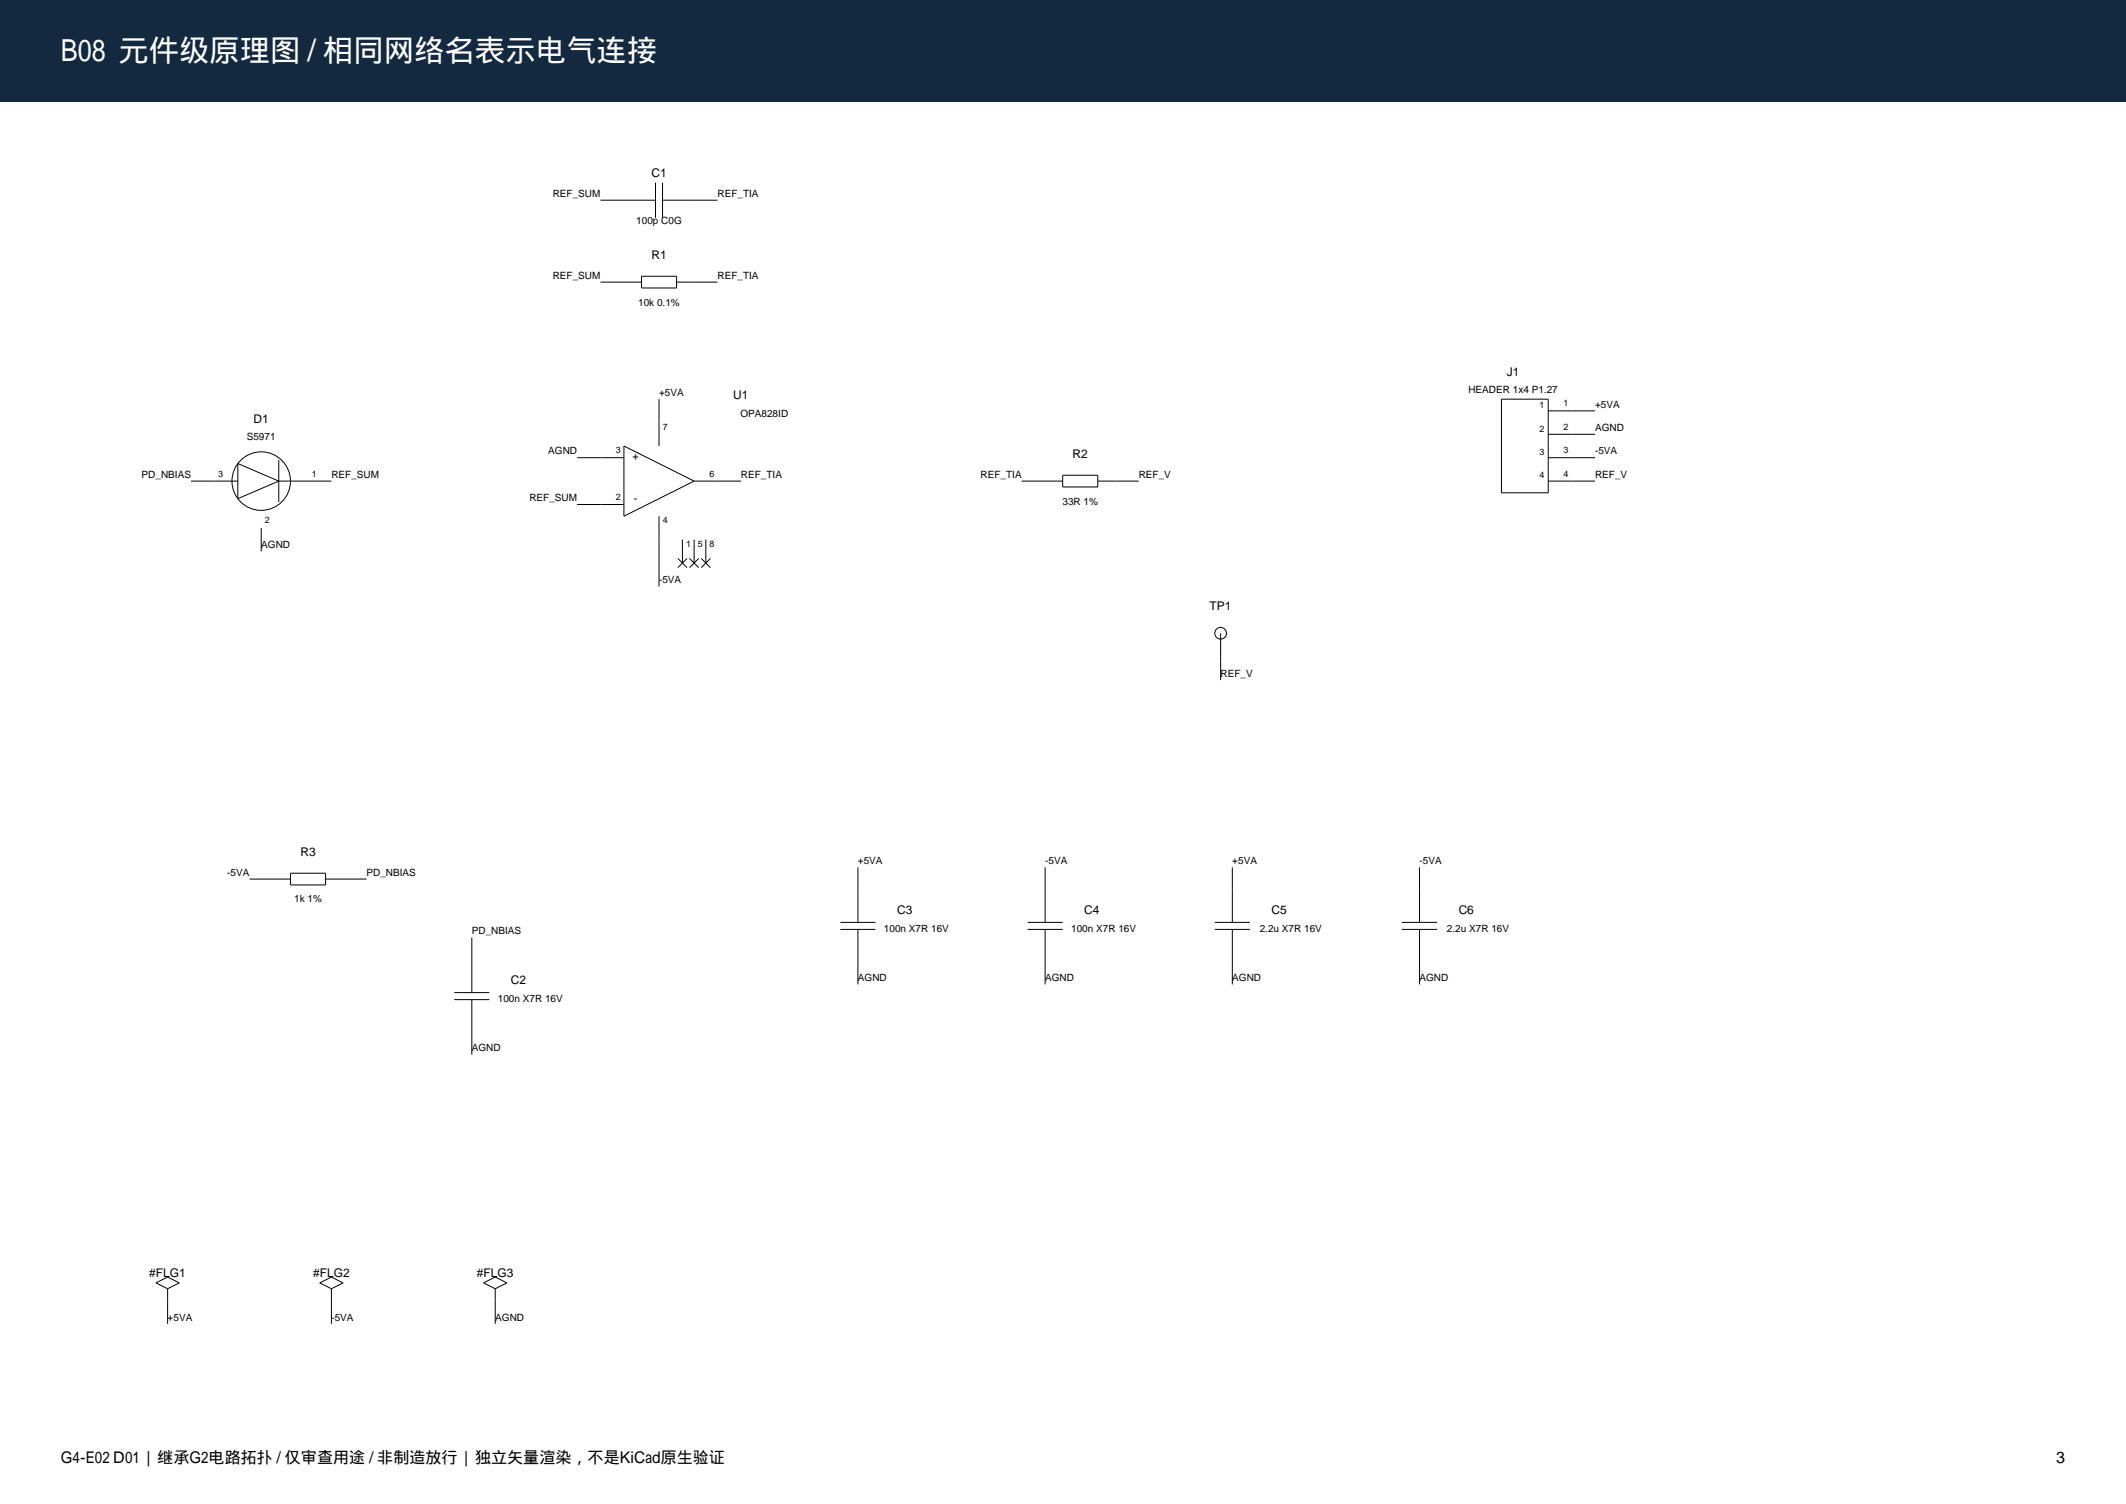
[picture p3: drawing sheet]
<svg xmlns="http://www.w3.org/2000/svg" width="420mm" height="297mm" viewBox="0 0 420 297" stroke-linecap="round" stroke-linejoin="round" font-family="sans-serif">
<path d="M0 0h420v20h-420z" fill-rule="evenodd" fill="#122940"/>
<g fill="none" stroke="#000" stroke-width=".2">
<path d="M118.6 39.5h10.9M129.5 36.1v6.9M130.9 39.5h10.8M130.9 36.1v6.9M118.6 55.7h8.1M126.7 54.6h7v2.3h-7zM133.7 55.7h8M130.2 78.8v9.3M296.6 78.8h9.3v18.5h-9.3zM37.7 95h9.3M47 91.5l8.1 3.5-8.1 3.5zM55.1 95h10.4"/>
<path d="M55.1 90.8v8.4M114 90.4h9.3M114 99.6h9.3M123.3 88.1l13.8 6.9-13.8 6.9zM137.1 95h9.3M201.8 95h8.1M209.9 93.9h7v2.3h-7zM216.9 95h8.1M305.9 95h9.2M305.9 90.4h9.2M305.9 81.1h9.2M305.9 85.8h9.2"/>
<path d="M51.6 104.3v4.6M130.2 101.9v13.9M133.9 110.3l1.8 1.8M134.8 106.6v4.6M135.7 110.3l-1.8 1.8M136.2 110.3l1.8 1.8M137.1 106.6v4.6M138 110.3l-1.8 1.8M138.5 110.3l1.8 1.8M139.4 106.6v4.6M140.3 110.3l-1.8 1.8M241.1 125.1v9.2"/>
<path d="M49.3 173.6h8.1M57.4 172.4h6.9v2.3h-6.9zM64.3 173.6h8.1M169.5 171.3v10.8M206.5 171.3v10.8M243.5 171.3v10.8M280.4 171.3v10.8M89.7 197.4h7M89.7 196h7M93.2 185.2v10.8M93.2 197.4v10.9M166 183.5h7"/>
<path d="M166 182.1h7M169.5 183.5v10.9M203 183.5h6.9M203 182.1h6.9M206.5 183.5v10.9M240 183.5h6.9M240 182.1h6.9M243.5 183.5v10.9M277 183.5h6.9M277 182.1h6.9M280.4 183.5v10.9M30.8 253.3l2.3-1.1 2.3 1.1-2.3 1.2z"/>
<path d="M33.1 254.5v6.9M63.2 253.3l2.3-1.1 2.3 1.1-2.3 1.2zM65.5 254.5v6.9M95.5 253.3l2.3-1.1 2.3 1.1-2.3 1.2zM97.8 254.5v6.9"/>
<circle cx="51.6" cy="95" r="5.8"/>
<circle cx="241.1" cy="125.1" r="1.16"/>
</g>
<text font-size="6" fill="#fff" x="12" y="12">B08 元件级原理图 / 相同网络名表示电气连接</text>
<g font-size="3.2">
<text x="12" y="289">G4-E02 D01 | 继承G2电路拓扑 / 仅审查用途 / 非制造放行 | 独立矢量渲染，不是KiCad原生验证</text>
<text x="406.2" y="289">3</text>
</g>
<g font-size="2.4">
<text x="128.7" y="34.9">C1</text>
<text x="128.7" y="51.1">R1</text>
<text x="297.7" y="74.2">J1</text>
<text x="50.1" y="83.4">D1</text>
<text x="144.9" y="78.8">U1</text>
<text x="211.9" y="90.4">R2</text>
<text x="239" y="120.4">TP1</text>
<text x="59.3" y="169">R3</text>
<text x="177.2" y="180.5">C3</text>
<text x="214.2" y="180.5">C4</text>
<text x="251.2" y="180.5">C5</text>
<text x="288.2" y="180.5">C6</text>
<text x="100.9" y="194.4">C2</text>
<text x="29.5" y="252.2">#FLG1</text>
<text x="61.9" y="252.2">#FLG2</text>
<text x="94.2" y="252.2">#FLG3</text>
</g>
<g font-size="2.1">
<text x="125" y="90.8">+</text>
<text x="125.2" y="99.2">-</text>
</g>
<g font-size="2">
<text x="109.2" y="38.9">REF_SUM</text>
<text x="141.7" y="38.9">REF_TIA</text>
<text x="125.7" y="44.2">100p C0G</text>
<text x="109.2" y="55.1">REF_SUM</text>
<text x="141.7" y="55.1">REF_TIA</text>
<text x="126.1" y="60.3">10k 0.1%</text>
<text x="290.1" y="77.7">HEADER 1x4 P1.27</text>
<text x="130.2" y="78.2">+5VA</text>
<text x="146.3" y="82.3">OPA828ID</text>
<text x="315.1" y="80.5">+5VA</text>
<text x="48.7" y="86.9">S5971</text>
<text x="108.3" y="89.7">AGND</text>
<text x="315.1" y="85.1">AGND</text>
<text x="315.1" y="89.7">-5VA</text>
<text x="28" y="94.4">PD_NBIAS</text>
<text x="65.5" y="94.4">REF_SUM</text>
<text x="146.4" y="94.4">REF_TIA</text>
<text x="193.7" y="94.4">REF_TIA</text>
<text x="225" y="94.4">REF_V</text>
<text x="315.1" y="94.4">REF_V</text>
<text x="104.6" y="99">REF_SUM</text>
<text x="209.9" y="99.6">33R 1%</text>
<text x="51.6" y="108.2">AGND</text>
<text x="130.2" y="115.2">-5VA</text>
<text x="241.1" y="133.7">REF_V</text>
<text x="44.9" y="173">-5VA</text>
<text x="72.4" y="173">PD_NBIAS</text>
<text x="169.5" y="170.6">+5VA</text>
<text x="206.5" y="170.6">-5VA</text>
<text x="243.5" y="170.6">+5VA</text>
<text x="280.4" y="170.6">-5VA</text>
<text x="58.1" y="178.2">1k 1%</text>
<text x="93.2" y="184.5">PD_NBIAS</text>
<text x="174.6" y="184">100n X7R 16V</text>
<text x="211.6" y="184">100n X7R 16V</text>
<text x="248.9" y="184">2.2u X7R 16V</text>
<text x="285.8" y="184">2.2u X7R 16V</text>
<text x="98.3" y="197.9">100n X7R 16V</text>
<text x="169.5" y="193.8">AGND</text>
<text x="206.5" y="193.8">AGND</text>
<text x="243.5" y="193.8">AGND</text>
<text x="280.4" y="193.8">AGND</text>
<text x="93.2" y="207.6">AGND</text>
<text x="33.1" y="260.8">+5VA</text>
<text x="65.5" y="260.8">-5VA</text>
<text x="97.8" y="260.8">AGND</text>
</g>
<g font-size="1.8">
<text x="304.2" y="80.6">1</text>
<text x="308.9" y="80.2">1</text>
<text x="121.7" y="89.5">3</text>
<text x="130.9" y="84.9">7</text>
<text x="304.2" y="85.2">2</text>
<text x="304.2" y="89.8">3</text>
<text x="308.9" y="84.9">2</text>
<text x="308.9" y="89.5">3</text>
<text x="43.1" y="94.1">3</text>
<text x="61.6" y="94.1">1</text>
<text x="140.2" y="94.1">6</text>
<text x="304.2" y="94.5">4</text>
<text x="308.9" y="94.1">4</text>
<text x="121.7" y="98.7">2</text>
<text x="52.3" y="103.3">2</text>
<text x="130.9" y="103.3">4</text>
<text x="135.5" y="108">1</text>
<text x="137.9" y="108">5</text>
<text x="140.2" y="108">8</text>
</g>
</svg>
